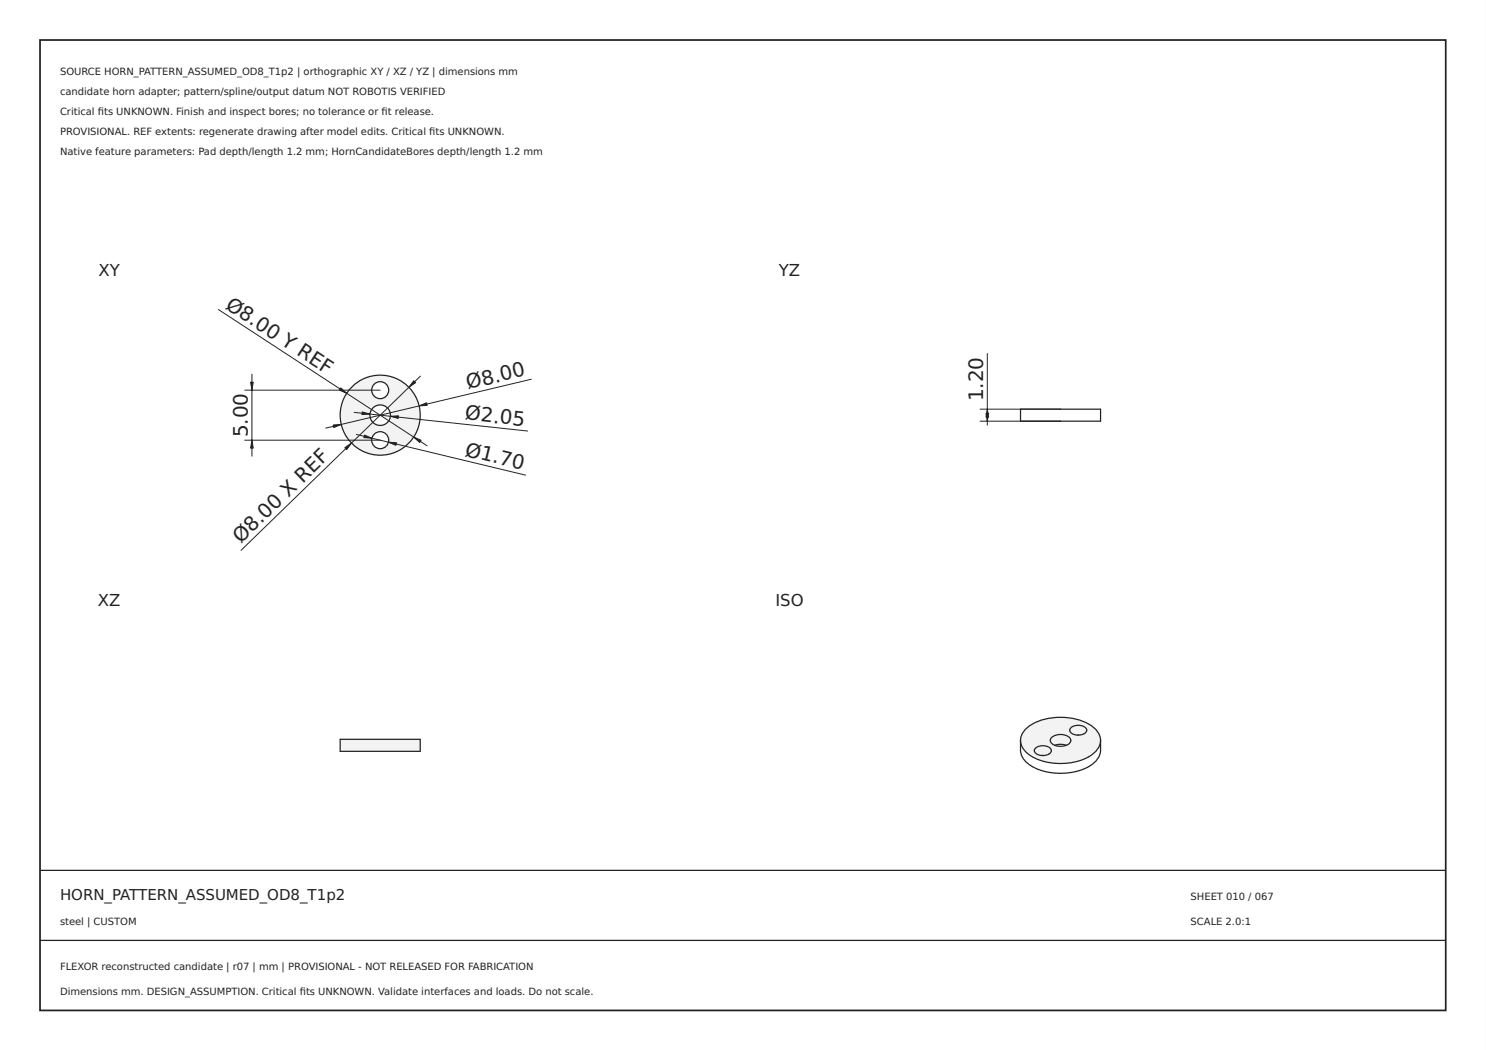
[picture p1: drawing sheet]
<svg xmlns="http://www.w3.org/2000/svg" width="297mm" height="210mm" viewBox="0 0 297 210" stroke-linecap="round" stroke-linejoin="round" font-family="sans-serif">
<path d="M0 0h297v210h-297zM0 0v210h297v-210z" fill="#000"/>
<path d="M8 8h281v194h-281z" fill="none" stroke="#222" stroke-width=".35"/>
<path d="M8 174h281zM8 188h281z" fill="#000" stroke="#222" stroke-width=".25"/>
<path d="M68 83a8 8 0 0 1 16 0 8 8 0 0 1-16 0zM74.3 78a1.7 1.7 0 0 1 3.4 0 1.7 1.7 0 0 1-3.4 0zM73.9 83a2.05 2.05 0 0 1 4.1 0 2.05 2.05 0 0 1-4.1 0zM74.3 88a1.7 1.7 0 0 1 3.4 0 1.7 1.7 0 0 1-3.4 0z" fill-rule="evenodd" fill="#f1f3f5"/>
<g fill="none" stroke="#212529" stroke-width=".25">
<circle cx="76" cy="78" r="1.7"/>
<circle cx="76" cy="83" r="8"/>
<circle cx="76" cy="83" r="2.05"/>
<circle cx="76" cy="88" r="1.7"/>
</g>
<path d="M43.7 61.9l41.7 27.2M48.9 78h27.1M50.4 74.8v16.4M84 75.2l-35.8 34.8M106.2 75.8l-41.1 9.8M48.9 88h27.1M70.8 82.4l34.7 3.8M71.2 86.9l33.9 8.1" fill="none" stroke="#212529" stroke-width=".2"/>
<g fill="#212529" stroke="#212529" stroke-width=".2">
<path d="M68.9 89.5l1.4-.9-1 1.3z"/>
<path d="M82.7 76.1l.4 .4-1.4 .9z"/>
<path d="M68.1 77.5l1.2 1.1-1.5-.6z"/>
<path d="M82.7 87.4l1.5 .6-.3 .5z"/>
<path d="M83.8 81.1l1.5-.6 .1 .5z"/>
<path d="M66.6 85l1.6-.2-1.5 .7z"/>
<path d="M77.7 88.4l1.6 .1-.2 .5z"/>
<path d="M72.9 87l1.4 .6-1.6-.1z"/>
<path d="M78 83.2l1.7-.1-.1 .6z"/>
<path d="M72.4 82.3l1.6 .5-1.7 .1z"/>
<path d="M50.1 76.4h.5l-.2 1.6z"/>
<path d="M50.4 88l.2 1.6h-.5z"/>
</g>
<path d="M68 147.8h16v2.4h-16z" fill-rule="evenodd" fill="#f1f3f5"/>
<path d="M204 81.8h16v2.4h-16zM68 147.8h16v2.4h-16z" fill="none" stroke="#212529" stroke-width=".25"/>
<path d="M197.4 70.7v14.3M195.9 81.8h16.1M195.9 84.2h16.1" fill="none" stroke="#212529" stroke-width=".2"/>
<g fill="#212529" stroke="#212529" stroke-width=".2">
<path d="M197.4 81.8l.2 1.6h-.5z"/>
<path d="M197.1 82.6h.5l-.2 1.6z"/>
</g>
<g fill="#f1f3f5">
<path d="M204.9 145.9a10.7 10.7 0 0 1 9.6-2.3 7.4 7.4 0 0 1 5.1 3 3.2 3.2 0 0 1-1.3 4.3 12.1 12.1 0 0 1-12.7-.1 3.1 3.1 0 0 1-.7-4.9zM214.2 145.4a.74 .74 0 0 0-.4 .8 .74 .74 0 0 0 .7 .5 2.3 2.3 0 0 0 2.7-.5 .81 .81 0 0 0-.7-1 2.63 2.63 0 0 0-2.3 .2zM210.2 147.4a.94 .94 0 0 0-.2 1 .94 .94 0 0 0 .8 .6 2.47 2.47 0 0 0 3.2-.8 1.31 1.31 0 0 0-1.5-1.3 2.93 2.93 0 0 0-2.3 .5zM207.1 149.5a.74 .74 0 0 0-.3 .8 .74 .74 0 0 0 .6 .5 2.3 2.3 0 0 0 2.7-.5 .81 .81 0 0 0-.6-1 2.63 2.63 0 0 0-2.4 .2z" fill-rule="evenodd"/>
<path d="M207.1 149.5a2.39 2.39 0 0 1 3 .2 1.05 1.05 0 0 1-1.2 1.3 1.88 1.88 0 0 1-2.1-.9z" fill-rule="evenodd"/>
<path d="M210.2 147.4a2.8 2.8 0 0 1 3.8 .3 .96 .96 0 0 1-.3 1 .96 .96 0 0 1-1 .2h-1.4a.92 .92 0 0 1-1.1-.3 .92 .92 0 0 1 0-1.2z" fill-rule="evenodd"/>
<path d="M214.2 145.4a2.39 2.39 0 0 1 2.9 .3 1.05 1.05 0 0 1-1.2 1.2 1.88 1.88 0 0 1-2.1-.9z" fill-rule="evenodd"/>
</g>
<path d="M204 148a4.5 4.5 0 0 0 1.1 4.3 11.2 11.2 0 0 0 9.4 2.1 7 7 0 0 0 5.3-3.4l.2-1v-2M204 148a4.3 4.3 0 0 0 3.1 3.7 11.9 11.9 0 0 0 11.7-1.2 3.5 3.5 0 0 0 1.2-2.5M204 148a4.5 4.5 0 0 1 3.3-3.7 12.2 12.2 0 0 1 11.1 1 3.5 3.5 0 0 1 1.6 2.7M207.1 149.5a2.39 2.39 0 0 1 3 .2 1.01 1.01 0 0 1-1.1 1.3h-.8a1.11 1.11 0 0 1-1.4-1.3zM208.4 151h.2M210.2 147.4a2.8 2.8 0 0 1 3.8 .3 1.19 1.19 0 0 1-1.4 1.4 2.12 2.12 0 0 1-2.7-1.1zM210.8 149l1-.2 1.3 .2M214.2 145.4a2.39 2.39 0 0 1 2.9 .3 1.01 1.01 0 0 1-1 1.2h-.8a1.11 1.11 0 0 1-1.4-1.2zM215.4 147h.2" fill="none" stroke="#212529" stroke-width=".25"/>
<g font-size="4" fill="#212529">
<text x="44.9" y="61.5" transform="rotate(33 44.9 61.5)">Ø8.00 Y REF</text>
<text x="93.5" y="77.9" transform="rotate(-13 93.5 77.9)">Ø8.00</text>
<text x="92.8" y="83.9" transform="rotate(6 92.8 83.9)">Ø2.05</text>
<text x="196.5" y="80.2" transform="rotate(-90 196.5 80.2)">1.20</text>
<text x="49.5" y="87.4" transform="rotate(-90 49.5 87.4)">5.00</text>
<text x="92.8" y="91.1" transform="rotate(14 92.8 91.1)">Ø1.70</text>
<text x="48.1" y="108.8" transform="rotate(-44 48.1 108.8)">Ø8.00 X REF</text>
</g>
<g font-size="3.3" fill="#212529">
<text x="19.7" y="55.1">XY</text>
<text x="155.7" y="55.1">YZ</text>
<text x="19.6" y="121.1">XZ</text>
<text x="155" y="121.1">ISO</text>
</g>
<text font-size="3" fill="#222" x="12" y="180">HORN_PATTERN_ASSUMED_OD8_T1p2</text>
<g font-size="2" fill="#222">
<text x="12" y="15">SOURCE HORN_PATTERN_ASSUMED_OD8_T1p2 | orthographic XY / XZ / YZ | dimensions mm</text>
<text x="12" y="19">candidate horn adapter; pattern/spline/output datum NOT ROBOTIS VERIFIED</text>
<text x="12" y="23">Critical fts UNKNOWN. Finish and inspect bores; no tolerance or ft release.</text>
<text x="19.6" y="23">i</text>
<text x="76.3" y="23">i</text>
<text x="12" y="27">PROVISIONAL. REF extents: regenerate drawing after model edits. Critical fts UNKNOWN.</text>
<text x="85.8" y="27">i</text>
<text x="12" y="31">Native feature parameters: Pad depth/length 1.2 mm; HornCandidateBores depth/length 1.2 mm</text>
<text x="238" y="180">SHEET 010 / 067</text>
<text x="12" y="185">steel | CUSTOM</text>
<text x="238" y="185">SCALE 2.0:1</text>
<text x="12" y="194">FLEXOR reconstructed candidate | r07 | mm | PROVISIONAL - NOT RELEASED FOR FABRICATION</text>
<text x="12" y="199">Dimensions mm. DESIGN_ASSUMPTION. Critical fts UNKNOWN. Validate interfaces and loads. Do not scale.</text>
<text x="59.9" y="199">i</text>
</g>
</svg>
